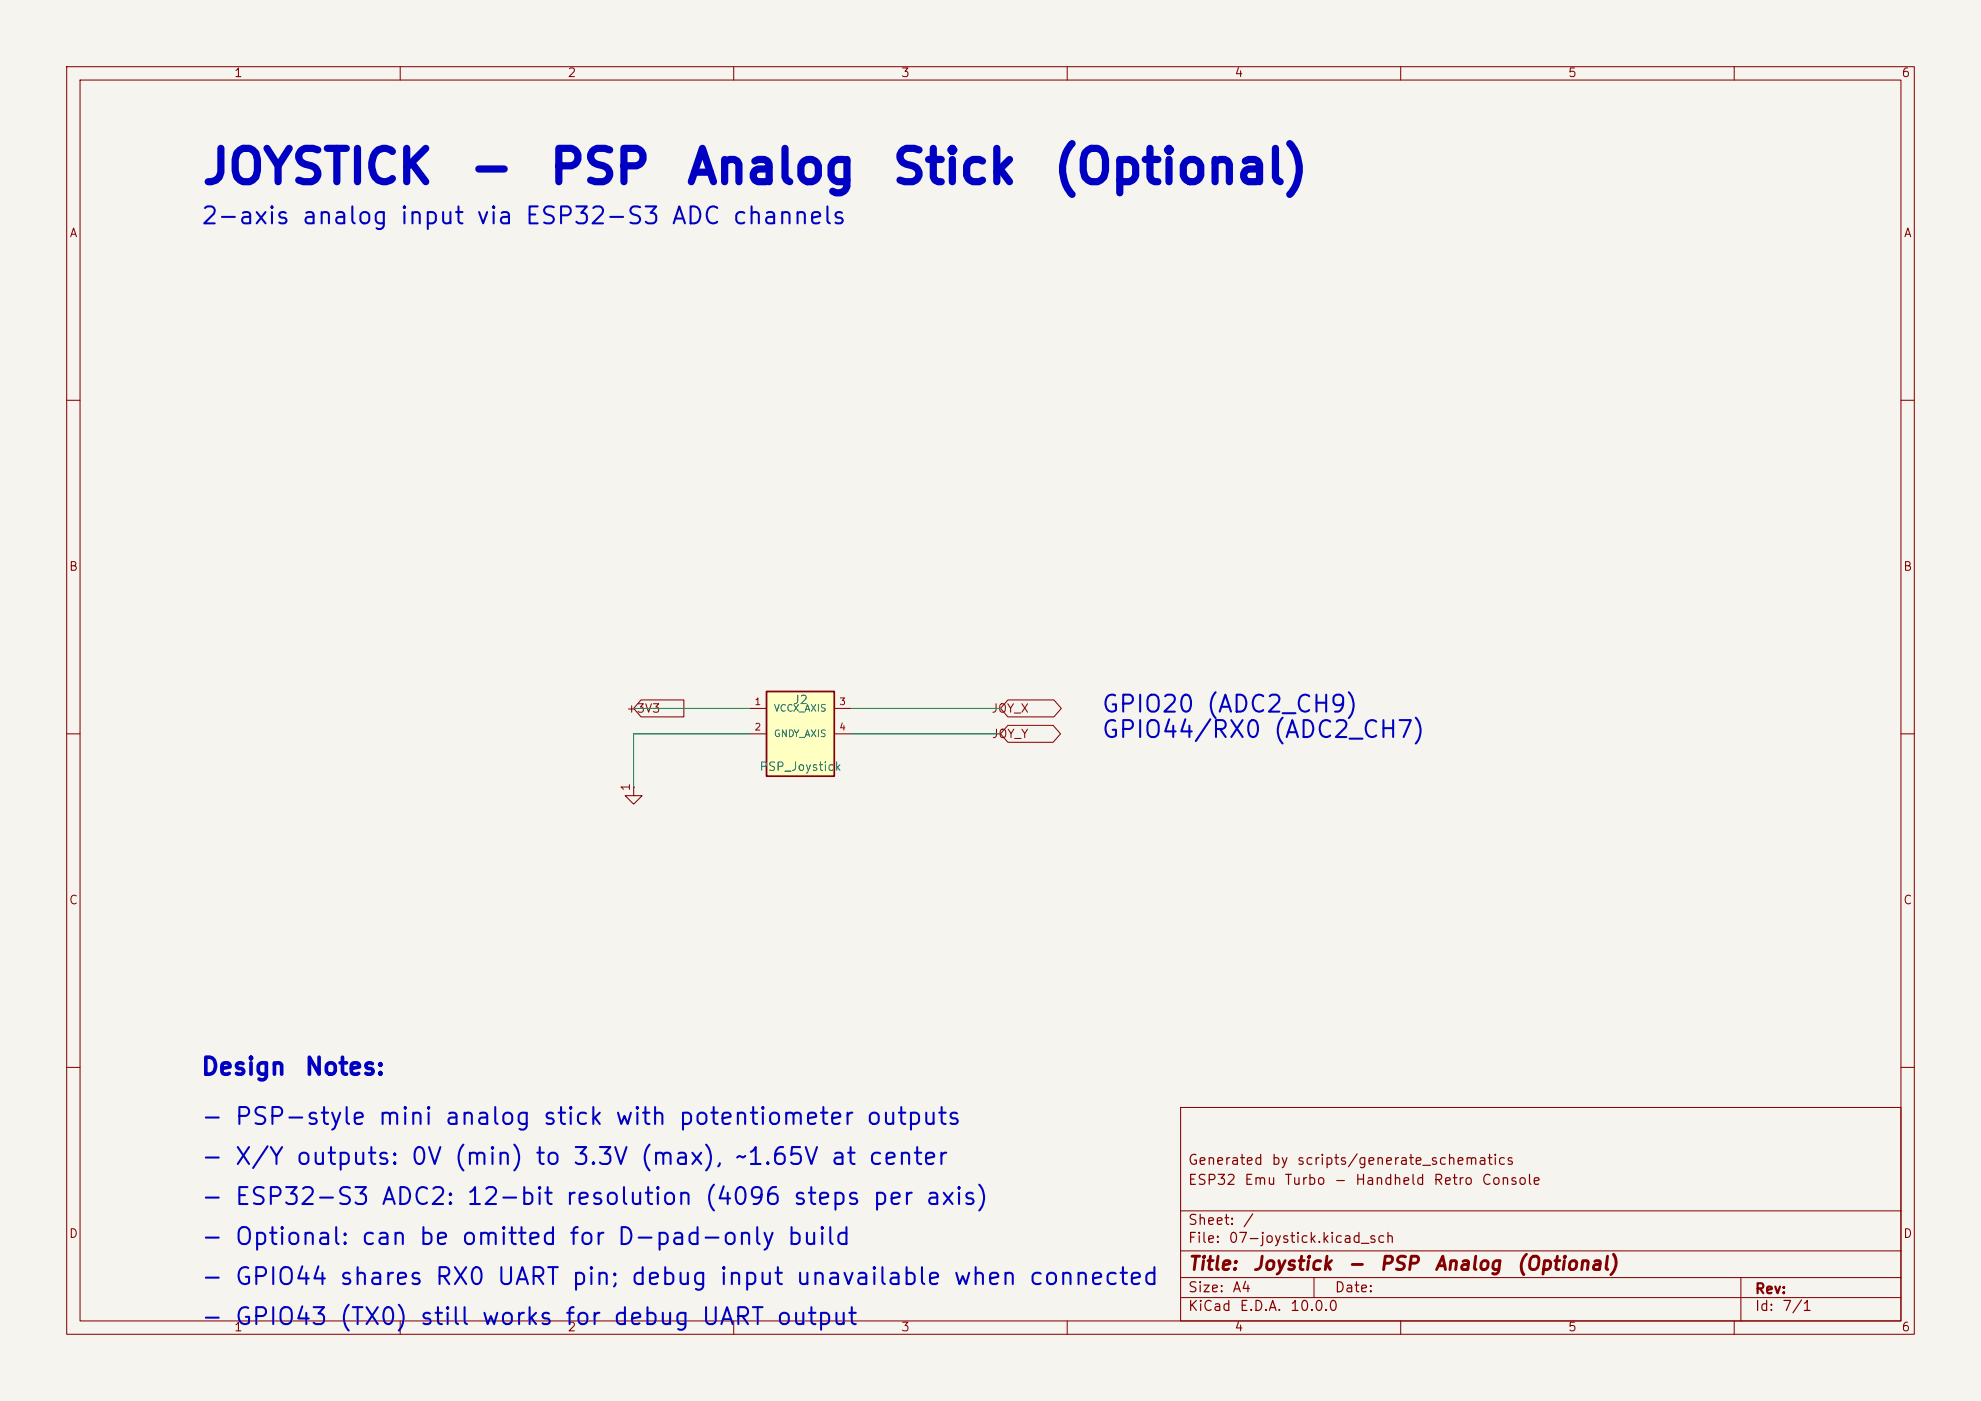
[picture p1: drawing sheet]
<svg xmlns="http://www.w3.org/2000/svg" width="297mm" height="210mm" viewBox="0 0 297 210" stroke-linecap="round" stroke-linejoin="round" font-family="sans-serif">
<path d="M0 0h297v210h-297z" fill="#f5f4ef" stroke="#f5f4ef" stroke-width=".15"/>
<g fill="none" stroke="#840000" stroke-width=".15">
<path d="M10 10h277v190h-277zM12 12h273v186h-273zM60 10v2M110 10v2M160 10v2M210 10v2M260 10v2M10 60h2M285 60h2M10 110h2M285 110h2M10 160h2"/>
<path d="M177 166h108v32h-108zM285 160h2M60 198v2M110 198v2M160 198v2M177 194.5h108M177 191.5h108M177 187.5h108M177 181.5h108M197 191.5v3M210 198v2M260 198v2"/>
<path d="M261 191.5v6.5"/>
</g>
<path d="M114.9 103.7h10.2v12.7h-10.2z" fill="#ffffc2"/>
<path d="M114.9 103.7h10.2v12.7h-10.2z" fill="none" stroke="#840000" stroke-width=".25"/>
<path d="M95 118v1.3h1.3l-1.3 1.2-1.3-1.2h1.3M95 118h.1M96.1 104.9h6.4v2.6h-6.4l-1.1-1.3zM112.4 106.2h2.5M112.4 110h2.5M125.1 106.2h2.5M125.1 110h2.5M151.1 104.9h6.9l1.1 1.3-1.1 1.3h-6.9l-1.1-1.3zM151.1 108.7h6.8l1.1 1.3-1.1 1.3h-6.8l-1.1-1.3z" fill="none" stroke="#840000" stroke-width=".15"/>
<path d="M95 106.2h17.4M112.4 110h-17.4v8M127.6 106.2h22.4M127.6 110h22.4" fill="none" stroke="#009600" stroke-width=".15"/>
<g font-size="5" fill="#0000c2">
<text x="30" y="28.8">JOYSTICK</text>
<text x="70.1" y="28.8">-</text>
<text x="82.1" y="28.8">PSP</text>
<text x="102.7" y="28.8">Analog</text>
<text x="133.5" y="28.8">Stick</text>
<text x="157.6" y="28.8">(Optional)</text>
</g>
<g font-size="2.5" fill="#0000c2">
<text x="30" y="34.2">2-axis</text>
<text x="45.1" y="34.2">analog</text>
<text x="59.8" y="34.2">input</text>
<text x="71.2" y="34.2">via</text>
<text x="78.5" y="34.2">ESP32-S3</text>
<text x="100.5" y="34.2">ADC</text>
<text x="109.6" y="34.2">channels</text>
<text x="165" y="107.4">GPIO20</text>
<text x="180.7" y="107.4">(ADC2_CH9)</text>
<text x="165" y="111.2">GPIO44/RX0</text>
<text x="190.7" y="111.2">(ADC2_CH7)</text>
<text x="30" y="161.8">Design</text>
<text x="45.5" y="161.8">Notes:</text>
<text x="30" y="169.2">-</text>
<text x="35" y="169.2">PSP-style</text>
<text x="56.5" y="169.2">mini</text>
<text x="66.5" y="169.2">analog</text>
<text x="81.2" y="169.2">stick</text>
<text x="92" y="169.2">with</text>
<text x="101.5" y="169.2">potentiometer</text>
<text x="129.7" y="169.2">outputs</text>
<text x="30" y="175.2">-</text>
<text x="35" y="175.2">X/Y</text>
<text x="44.2" y="175.2">outputs:</text>
<text x="61.4" y="175.2">0V</text>
<text x="67.9" y="175.2">(min)</text>
<text x="80.1" y="175.2">to</text>
<text x="85.7" y="175.2">3.3V</text>
<text x="95.8" y="175.2">(max),</text>
<text x="110" y="175.2">~1.65V</text>
<text x="124.4" y="175.2">at</text>
<text x="130" y="175.2">center</text>
<text x="30" y="181.2">-</text>
<text x="35" y="181.2">ESP32-S3</text>
<text x="57" y="181.2">ADC2:</text>
<text x="69.8" y="181.2">12-bit</text>
<text x="84.6" y="181.2">resolution</text>
<text x="105.5" y="181.2">(4096</text>
<text x="118.7" y="181.2">steps</text>
<text x="130.6" y="181.2">per</text>
<text x="138.6" y="181.2">axis)</text>
<text x="30" y="187.2">-</text>
<text x="35" y="187.2">Optional:</text>
<text x="54" y="187.2">can</text>
<text x="62.6" y="187.2">be</text>
<text x="69" y="187.2">omitted</text>
<text x="85.1" y="187.2">for</text>
<text x="92.3" y="187.2">D-pad-only</text>
<text x="117.8" y="187.2">build</text>
<text x="30" y="193.2">-</text>
<text x="35" y="193.2">GPIO44</text>
<text x="50.7" y="193.2">shares</text>
<text x="65" y="193.2">RX0</text>
<text x="74.3" y="193.2">UART</text>
<text x="85.5" y="193.2">pin;</text>
<text x="94.4" y="193.2">debug</text>
<text x="107.7" y="193.2">input</text>
<text x="119.1" y="193.2">unavailable</text>
<text x="142.8" y="193.2">when</text>
<text x="154.1" y="193.2">connected</text>
<text x="30" y="199.2">-</text>
<text x="35" y="199.2">GPIO43</text>
<text x="50.7" y="199.2">(TX0)</text>
<text x="62.7" y="199.2">still</text>
<text x="72" y="199.2">works</text>
<text x="84.5" y="199.2">for</text>
<text x="91.7" y="199.2">debug</text>
<text x="105" y="199.2">UART</text>
<text x="116.2" y="199.2">output</text>
</g>
<g font-size="2" fill="#840000">
<text x="178" y="190.9">Title:</text>
<text x="187.7" y="190.9">Joystick</text>
<text x="201.9" y="190.9">-</text>
<text x="206.7" y="190.9">PSP</text>
<text x="214.9" y="190.9">Analog</text>
<text x="227.2" y="190.9">(Optional)</text>
</g>
<g font-size="1.5" fill="#840000">
<text x="178" y="178">ESP32</text>
<text x="178" y="175">Generated</text>
<text x="186.4" y="178">Emu</text>
<text x="190.5" y="175">by</text>
<text x="192.5" y="178">Turbo</text>
<text x="194.3" y="175">scripts/generate_schematics</text>
<text x="199.9" y="178">-</text>
<text x="203.1" y="178">Handheld</text>
<text x="214.8" y="178">Retro</text>
<text x="222" y="178">Console</text>
<text x="178" y="184">Sheet:</text>
<text x="186.2" y="184">/</text>
<text x="178" y="186.7">File:</text>
<text x="184.1" y="186.7">07-joystick.kicad_sch</text>
<text x="178" y="196.9">KiCad</text>
<text x="178" y="194.1">Size:</text>
<text x="184.7" y="194.1">A4</text>
<text x="185.7" y="196.9">E.D.A.</text>
<text x="193.3" y="196.9">10.0.0</text>
<text x="200" y="194.1">Date:</text>
<text x="263" y="194.3">Rev:</text>
<text x="263" y="196.9">Id:</text>
<text x="267.1" y="196.9">7/1</text>
</g>
<g font-size="1.3" fill="#840000">
<text x="35" y="11.9">1</text>
<text x="85" y="11.9">2</text>
<text x="135" y="11.9">3</text>
<text x="185" y="11.9">4</text>
<text x="235" y="11.9">5</text>
<text x="285" y="11.9">6</text>
<text x="10.3" y="35.9">A</text>
<text x="285.3" y="35.9">A</text>
<text x="10.3" y="85.9">B</text>
<text x="285.3" y="85.9">B</text>
<text x="93.8" y="107.1">+3V3</text>
<text x="148.5" y="107.1">JOY_X</text>
<text x="148.6" y="111">JOY_Y</text>
<text x="10.3" y="135.9">C</text>
<text x="285.3" y="135.9">C</text>
<text x="10.3" y="185.9">D</text>
<text x="285.3" y="185.9">D</text>
<text x="35" y="199.9">1</text>
<text x="85" y="199.9">2</text>
<text x="135" y="199.9">3</text>
<text x="185" y="199.9">4</text>
<text x="235" y="199.9">5</text>
<text x="285" y="199.9">6</text>
</g>
<g font-size="1.3" fill="#006464">
<text x="118.8" y="105.9">J2</text>
<text x="113.8" y="115.9">PSP_Joystick</text>
</g>
<text font-size="1.3" fill="#a90000" x="94.7" y="118.7" transform="rotate(-90 94.7 118.7)">1</text>
<g font-size="1" fill="#a90000">
<text x="113" y="105.9">1</text>
<text x="125.7" y="105.9">3</text>
<text x="113" y="109.7">2</text>
<text x="125.7" y="109.7">4</text>
</g>
<g font-size="1" fill="#006464">
<text x="115.9" y="106.9">VCCX_AXIS</text>
<text x="115.9" y="110.7">GNDY_AXIS</text>
</g>
</svg>
